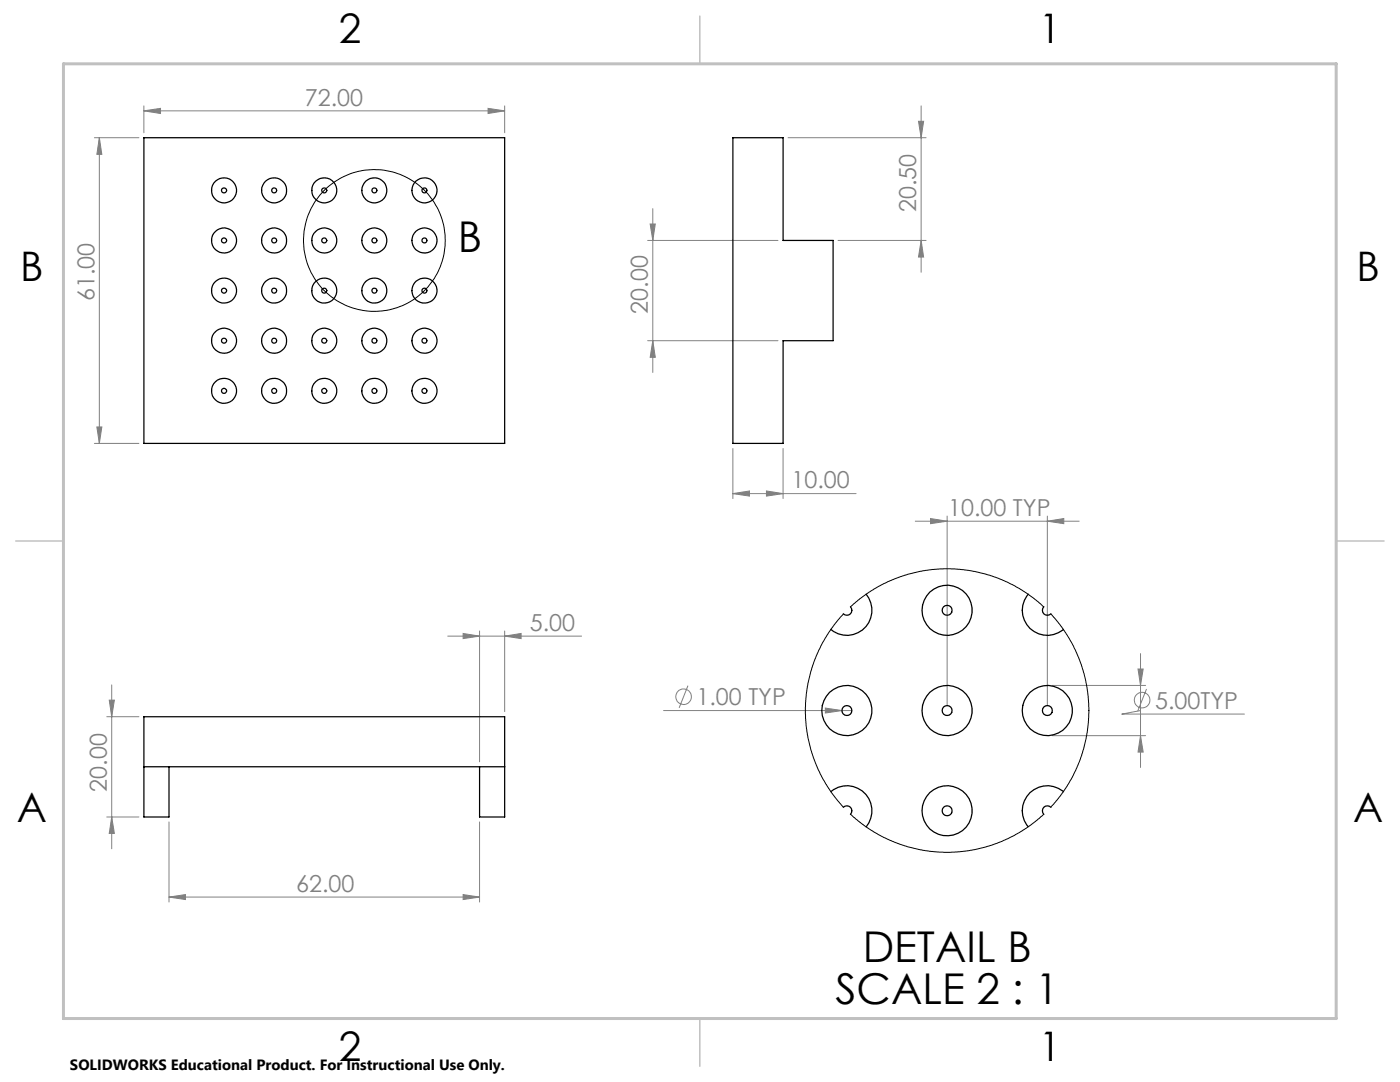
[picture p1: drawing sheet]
<svg xmlns="http://www.w3.org/2000/svg" width="279mm" height="216mm" viewBox="0 0 279 216" stroke-linecap="round" stroke-linejoin="round" font-family="sans-serif">
<g fill="none" stroke="#808080" stroke-width=".2">
<path d="M18.8 27.5h8.9M19.8 27.5v61M19.8 27.5l.5 3.3h-1zM28.7 22.1l3.3-.5v1zM28.7 21.1v5.4M28.7 22.1h72M97.4 21.6l3.3 .5-3.3 .5zM100.7 21.1v5.4M157.3 27.5h27.5M183.3 24.2h1l-.5 3.3zM183.8 21.1v33.2M129.3 48h26"/>
<path d="M129.8 44.7h1l-.5 3.3zM130.3 41.6v32.7M167.3 48h17.5M183.8 48l.5 3.3h-1zM129.3 68h26M130.3 68l.5 3.3h-1zM18.8 88.5h8.9M19.3 85.2h1l-.5 3.3zM146.3 98.5l3.3-.5v1zM146.3 89.5v10M146.3 98.5h24.6M153 98l3.3 .5-3.3 .5z"/>
<path d="M156.3 89.5v10M182.7 104h32.7M185.7 103.5l3.3 .5-3.3 .5zM189 103v37.8M209 104l3.3-.5v1zM209 103v37.8M21.8 139.7h1l-.5 3.3zM22.3 136.7v32.7M89.4 126.9h26.7M92.4 126.4l3.3 .5-3.3 .5zM95.7 125.9v26.1M100.7 126.9l3.3-.5v1z"/>
<path d="M100.7 125.9v16.1M137.3 136.8l-1.8 4.5M210 136.8h18.6M227.1 133.5h1l-.5 3.3zM227.6 130.4v22.7M228.8 137.5l-1.8 4.4M21.3 143h6.4M132.4 141.8h37.6M164.7 141.3l3.3 .5-3.3 .5zM210 146.8h18.6M227.6 146.8l.5 3.3h-1zM227.6 141.8l-3.7 .7h24.5"/>
<path d="M21.3 163h6.4M22.3 163l.5 3.3h-1zM33.7 179l3.3-.5v1zM33.7 164v16M33.7 179h62M92.4 178.5l3.3 .5-3.3 .5zM95.7 164v16"/>
<circle cx="136.4" cy="139" r="1.55"/>
<circle cx="227.9" cy="139.7" r="1.55"/>
</g>
<circle cx="74.7" cy="48" r="14.1" fill="none" stroke="#000" stroke-width=".2"/>
<path d="M266.7 153.3v49.9h-240" fill="none" stroke="#c0c0c0" stroke-width=".2"/>
<path d="M139.7 3.2v9.5M3.1 107.9h9.6M266.7 107.9h9.5M139.7 203.2v9.6" fill="none" stroke="#c0c0c0" stroke-width=".3"/>
<path d="M12.7 12.7h254v190.5h-254z" fill="none" stroke="#c0c0c0" stroke-width=".6"/>
<g fill="#808080">
<path d="M164.7 141.3l3.3 .5-3.3 .5z"/>
<path d="M97.4 21.6l3.3 .5-3.3 .5zM28.7 22.1l3.3-.5v1zM100.7 126.9l3.3-.5v1zM92.4 126.4l3.3 .5-3.3 .5z"/>
<path d="M146.3 98.5l3.3-.5v1zM153 98l3.3 .5-3.3 .5zM33.7 179l3.3-.5v1zM92.4 178.5l3.3 .5-3.3 .5zM227.1 133.5h1l-.5 3.3zM227.6 146.8l.5 3.3h-1zM185.7 103.5l3.3 .5-3.3 .5zM209 104l3.3-.5v1z"/>
<path d="M183.8 48l.5 3.3h-1zM183.3 24.2h1l-.5 3.3z"/>
<path d="M19.8 27.5l.5 3.3h-1zM19.3 85.2h1l-.5 3.3zM129.8 44.7h1l-.5 3.3zM130.3 68l.5 3.3h-1zM21.8 139.7h1l-.5 3.3zM22.3 163l.5 3.3h-1z"/>
</g>
<g fill="none" stroke="#000" stroke-width=".25">
<path d="M28.7 27.5h72v61h-72zM146.3 27.5h10v20.5h10v20h-10v20.5h-10zM172.9 118.6a5 5 0 0 1-.3 6.7 5 5 0 0 1-6.8 .3M205.2 118.6a5 5 0 0 0 .3 6.7 5 5 0 0 0 6.7 .3M169.7 121.1a1 1 0 0 1 0 1.4 1 1 0 0 1-1.4 0M208.3 121.1a1 1 0 0 0 0 1.4 1 1 0 0 0 1.4 0M28.7 153h72M33.7 153v10h-5v-20h72v20h-5v-10M165.8 158a5 5 0 0 1 6.8 .2 5 5 0 0 1 .3 6.8M212.2 158a5 5 0 0 0-6.7 .2 5 5 0 0 0-.3 6.8M168.3 161.1a1 1 0 0 1 1.4 0 1 1 0 0 1 0 1.4M209.7 161.1a1 1 0 0 0-1.4 0 1 1 0 0 0 0 1.4"/>
<circle cx="44.7" cy="38" r=".51"/>
<circle cx="44.7" cy="38" r="2.49"/>
<circle cx="54.7" cy="38" r="2.49"/>
<circle cx="54.7" cy="38" r=".5"/>
<circle cx="64.7" cy="38" r=".51"/>
<circle cx="64.7" cy="38" r="2.49"/>
<circle cx="74.7" cy="38" r="2.49"/>
<circle cx="74.7" cy="38" r=".5"/>
<circle cx="84.7" cy="38" r=".5"/>
<circle cx="84.7" cy="38" r="2.5"/>
<circle cx="44.7" cy="48" r=".51"/>
<circle cx="44.7" cy="58" r=".51"/>
<circle cx="44.7" cy="58" r="2.49"/>
<circle cx="44.7" cy="48" r="2.5"/>
<circle cx="54.7" cy="58" r="2.49"/>
<circle cx="54.7" cy="48" r=".5"/>
<circle cx="54.7" cy="58" r=".5"/>
<circle cx="54.7" cy="48" r="2.5"/>
<circle cx="64.7" cy="48" r=".51"/>
<circle cx="64.7" cy="58" r=".51"/>
<circle cx="64.7" cy="58" r="2.49"/>
<circle cx="64.7" cy="48" r="2.5"/>
<circle cx="74.7" cy="58" r="2.49"/>
<circle cx="74.7" cy="48" r=".5"/>
<circle cx="74.7" cy="58" r=".5"/>
<circle cx="74.7" cy="48" r="2.5"/>
<circle cx="84.7" cy="48" r=".5"/>
<circle cx="84.7" cy="58" r=".5"/>
<circle cx="84.7" cy="58" r="2.5"/>
<circle cx="84.7" cy="48" r="2.51"/>
<circle cx="44.7" cy="68" r=".51"/>
<circle cx="44.7" cy="78" r=".51"/>
<circle cx="44.7" cy="78" r="2.49"/>
<circle cx="44.7" cy="68" r="2.5"/>
<circle cx="54.7" cy="78" r="2.49"/>
<circle cx="54.7" cy="68" r=".5"/>
<circle cx="54.7" cy="78" r=".5"/>
<circle cx="54.7" cy="68" r="2.5"/>
<circle cx="64.7" cy="68" r=".51"/>
<circle cx="64.7" cy="78" r=".51"/>
<circle cx="64.7" cy="78" r="2.49"/>
<circle cx="64.7" cy="68" r="2.5"/>
<circle cx="74.7" cy="78" r="2.49"/>
<circle cx="74.7" cy="68" r=".5"/>
<circle cx="74.7" cy="78" r=".5"/>
<circle cx="74.7" cy="68" r="2.5"/>
<circle cx="84.7" cy="78" r=".5"/>
<circle cx="84.7" cy="68" r=".5"/>
<circle cx="84.7" cy="78" r="2.5"/>
<circle cx="84.7" cy="68" r="2.51"/>
<circle cx="189" cy="121.8" r="5"/>
<circle cx="189" cy="121.8" r=".99"/>
<circle cx="169" cy="141.8" r="5"/>
<circle cx="169" cy="141.8" r=".99"/>
<circle cx="189" cy="141.8" r="5"/>
<circle cx="189" cy="141.8" r=".99"/>
<circle cx="209" cy="141.8" r="5"/>
<circle cx="209" cy="141.8" r=".99"/>
<circle cx="189" cy="161.8" r="5"/>
<circle cx="189" cy="161.8" r=".99"/>
</g>
<path d="M168.3 122.5l-1.8 2.2-1.2 1.6-1.4 2.5-1 2-.9 2.4-.8 3.3-.5 4.6 .2 3.6 .3 2.4 .7 2.6 .8 2.6 1 2 1.1 2.2 1.4 2 2.1 2.6M169.7 121.1l1.9-1.6 2.7-1.9 2.2-1.2 2-.9 2.6-.9 2.6-.6 4.6-.5h2.3l3.1 .4 3.1 .7 2.4 .8 2.8 1.2 2.1 1.2 2 1.4 2.2 1.9M209.7 122.5l2.2 2.6 1.4 2.1 2 4 .8 2.4 .6 2.4 .5 2.9 .1 2.3-.3 4.8-.8 3.6-.8 2.4-1.2 2.6-1 1.9-1.6 2.4-1.9 2.2M169.7 162.5l2.2 1.8 2.4 1.7 2.2 1.1 2 1 2.6 .8 2.6 .7 4.6 .5 2.8-.1 2.2-.2 3.5-.8 2.2-.7 2-.9 3.1-1.7 2.2-1.5 2-1.7" fill="none" stroke="#000" stroke-width=".2"/>
<g font-size="8.5">
<text x="91.4" y="50.3">B</text>
<text x="172.2" y="192">DETAIL B</text>
<text x="166.7" y="200.3">SCALE 2 : 1</text>
</g>
<g font-size="8.1">
<text x="67.6" y="8.5">2</text>
<text x="207.3" y="8.5">1</text>
<text x="4" y="56.2">B</text>
<text x="270.7" y="56.2">B</text>
<text x="3.3" y="164.1">A</text>
<text x="270" y="164.1">A</text>
<text x="67.6" y="211.7">2</text>
<text x="207.3" y="211.7">1</text>
</g>
<g font-size="4.7" fill="#808080">
<text x="60.8" y="21.1">72.00</text>
<text x="182.8" y="42.3" transform="rotate(-90 182.8 42.3)">20.50</text>
<text x="18.8" y="60.1" transform="rotate(-90 18.8 60.1)">61.00</text>
<text x="129.3" y="62.6" transform="rotate(-90 129.3 62.6)">20.00</text>
<text x="157.9" y="97.5">10.00</text>
<text x="189.2" y="103">10.00 TYP</text>
<text x="105.7" y="125.9">5.00</text>
<text x="139" y="140.7">1.00 TYP</text>
<text x="230.5" y="141.4">5.00TYP</text>
<text x="21.3" y="158" transform="rotate(-90 21.3 158)">20.00</text>
<text x="59.1" y="178">62.00</text>
</g>
<text font-size="3" x="14" y="213.5">SOLIDWORKS Educational Product. For Instructional Use Only.</text>
</svg>
